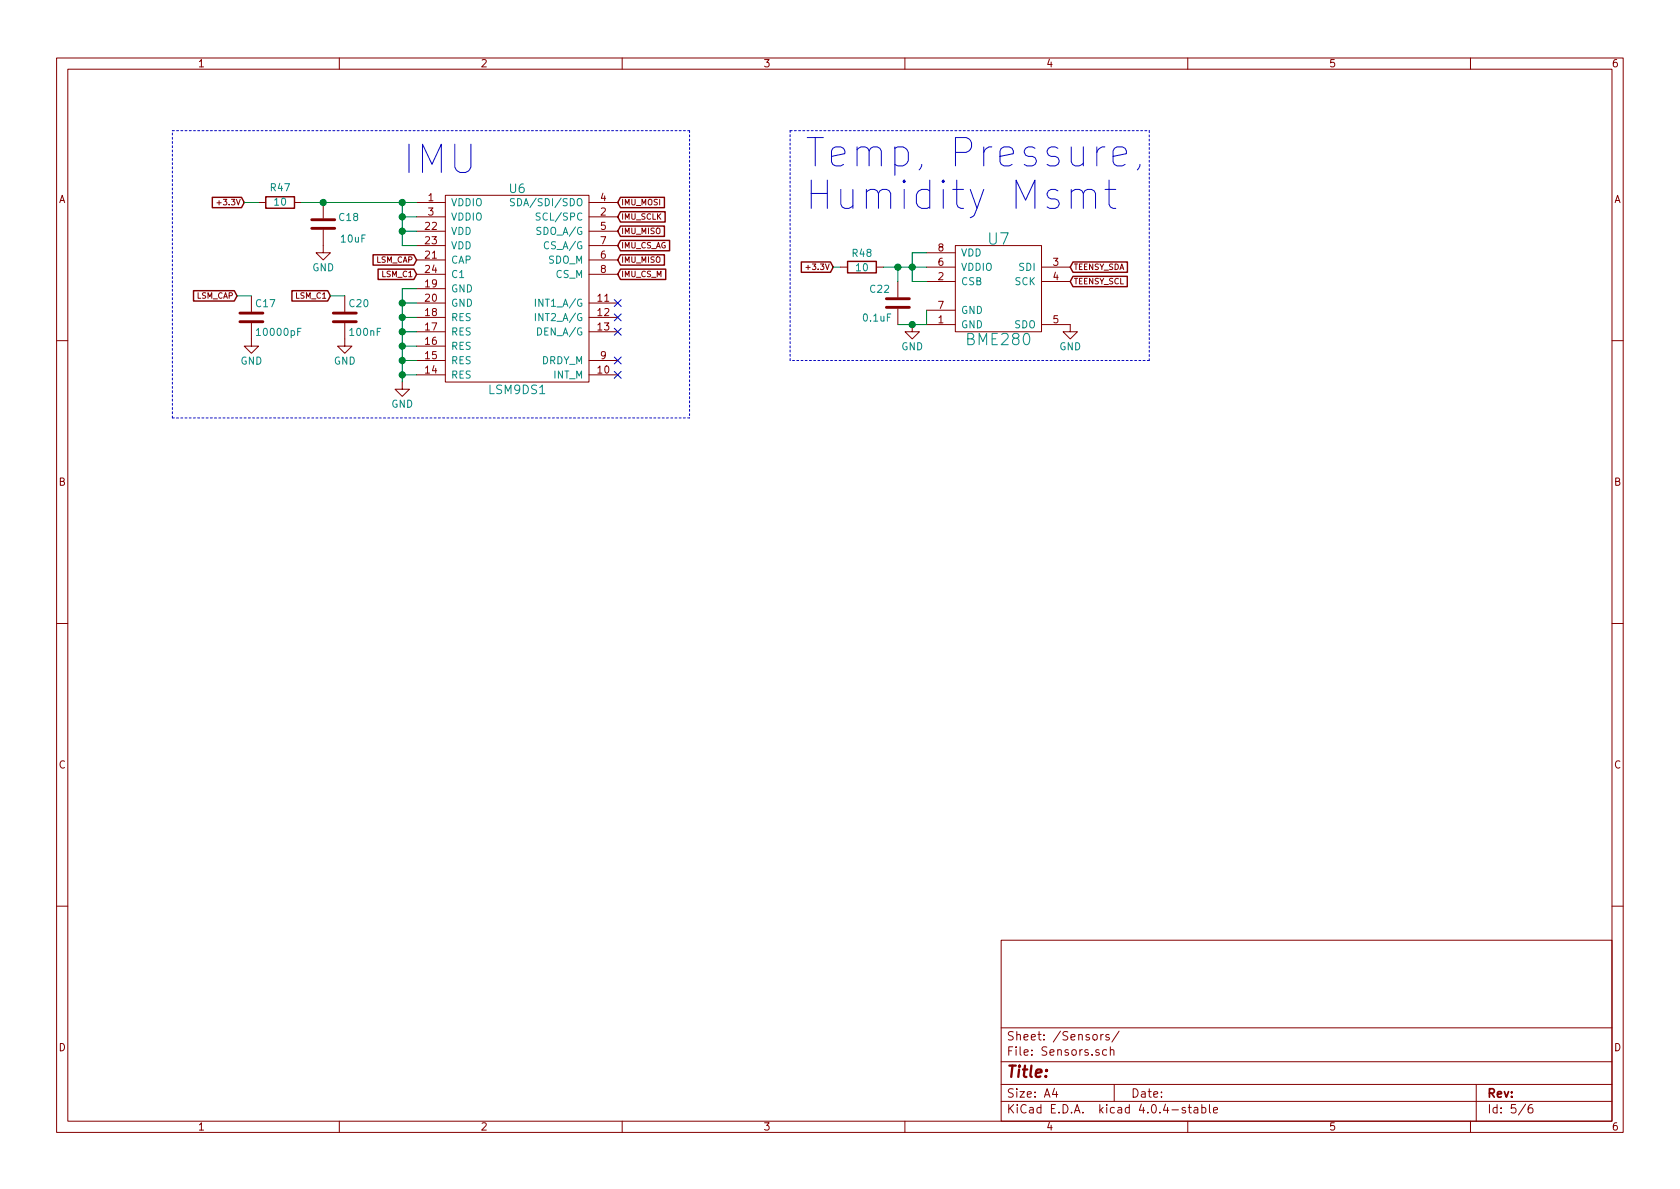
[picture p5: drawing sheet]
EESchema Schematic File Version 2
LIBS:mainBoardV2-rescue
LIBS:power
LIBS:device
LIBS:transistors
LIBS:conn
LIBS:linear
LIBS:regul
LIBS:74xx
LIBS:cmos4000
LIBS:adc-dac
LIBS:memory
LIBS:xilinx
LIBS:microcontrollers
LIBS:dsp
LIBS:microchip
LIBS:analog_switches
LIBS:motorola
LIBS:texas
LIBS:intel
LIBS:audio
LIBS:interface
LIBS:digital-audio
LIBS:philips
LIBS:display
LIBS:cypress
LIBS:siliconi
LIBS:opto
LIBS:atmel
LIBS:contrib
LIBS:valves
LIBS:msp430fr4994
LIBS:asemb-24mhz-xy-t
LIBS:pct2075d,118
LIBS:ms560702ba03-50
LIBS:lsm9ds1
LIBS:adg704brmz
LIBS:lt3481
LIBS:az2117h
LIBS:lt8609
LIBS:ltc2992
LIBS:TVS_Small
LIBS:tvsSmall
LIBS:mmqa5v6t1g
LIBS:led_x2_3pin
LIBS:bme280
LIBS:aoz8318di
LIBS:switch_dpdt
LIBS:SWITCH_3PDT
LIBS:teensy3_6-OuterHeadersOnly
LIBS:mounting_hole_eighth_inch
LIBS:mainBoardV2-cache
EELAYER 25 0
EELAYER END
$Descr A4 11693 8268
encoding utf-8
Sheet 5 6
Title ""
Date ""
Rev ""
Comp ""
Comment1 ""
Comment2 ""
Comment3 ""
Comment4 ""
$EndDescr
$Comp
L LSM9DS1 U6
U 1 1
P 3600 2000
F 0 "U6" H 3600 2700 60  0000 C CNN
F 1 "LSM9DS1" H 3600 1300 60  0000 C CNN
F 2 "LSM9DS1:PQFN24P43_350X300X102L35X23N" H 5000 2400 60  0001 C CNN
F 3 "" H 5000 2400 60  0001 C CNN
	1    3600 2000
	1    0    0    -1  
$EndComp
$Comp
L R R47
U 1 1
P 1950 1400
F 0 "R47" V 2050 1400 50  0000 C CNN
F 1 "10" V 1950 1400 50  0000 C CNN
F 2 "Resistors_SMD:R_0805_HandSoldering" V 1880 1400 50  0001 C CNN
F 3 "" H 1950 1400 50  0000 C CNN
	1    1950 1400
	0    -1   -1   0   
$EndComp
$Comp
L C C18
U 1 1
P 2250 1550
F 0 "C18" H 2000 1600 50  0000 L CNN
F 1 "10uF" H 1950 1450 50  0000 L CNN
F 2 "Capacitors_SMD:C_0805_HandSoldering" H 2288 1400 50  0001 C CNN
F 3 "" H 2250 1550 50  0000 C CNN
	1    2250 1550
	-1   0    0    -1  
$EndComp
$Comp
L GND #PWR74
U 1 1
P 2250 1700
F 0 "#PWR74" H 2250 1450 50  0001 C CNN
F 1 "GND" H 2250 1550 50  0000 C CNN
F 2 "" H 2250 1700 50  0000 C CNN
F 3 "" H 2250 1700 50  0000 C CNN
	1    2250 1700
	1    0    0    -1  
$EndComp
$Comp
L GND #PWR76
U 1 1
P 2800 2650
F 0 "#PWR76" H 2800 2400 50  0001 C CNN
F 1 "GND" H 2800 2500 50  0000 C CNN
F 2 "" H 2800 2650 50  0000 C CNN
F 3 "" H 2800 2650 50  0000 C CNN
	1    2800 2650
	1    0    0    -1  
$EndComp
Text GLabel 2900 1800 0    39   Input ~ 0
LSM_CAP
Text GLabel 2900 1900 0    39   Input ~ 0
LSM_C1
Text GLabel 1650 2050 0    39   Input ~ 0
LSM_CAP
$Comp
L C C17
U 1 1
P 1750 2200
F 0 "C17" H 1775 2300 50  0000 L CNN
F 1 "10000pF" H 1775 2100 50  0000 L CNN
F 2 "Capacitors_SMD:C_0805_HandSoldering" H 1788 2050 50  0001 C CNN
F 3 "" H 1750 2200 50  0000 C CNN
	1    1750 2200
	1    0    0    -1  
$EndComp
$Comp
L GND #PWR73
U 1 1
P 1750 2350
F 0 "#PWR73" H 1750 2100 50  0001 C CNN
F 1 "GND" H 1750 2200 50  0000 C CNN
F 2 "" H 1750 2350 50  0000 C CNN
F 3 "" H 1750 2350 50  0000 C CNN
	1    1750 2350
	1    0    0    -1  
$EndComp
Text GLabel 2300 2050 0    39   Input ~ 0
LSM_C1
$Comp
L C C20
U 1 1
P 2400 2200
F 0 "C20" H 2425 2300 50  0000 L CNN
F 1 "100nF" H 2425 2100 50  0000 L CNN
F 2 "Capacitors_SMD:C_0805_HandSoldering" H 2438 2050 50  0001 C CNN
F 3 "" H 2400 2200 50  0000 C CNN
	1    2400 2200
	1    0    0    -1  
$EndComp
$Comp
L GND #PWR75
U 1 1
P 2400 2350
F 0 "#PWR75" H 2400 2100 50  0001 C CNN
F 1 "GND" H 2400 2200 50  0000 C CNN
F 2 "" H 2400 2350 50  0000 C CNN
F 3 "" H 2400 2350 50  0000 C CNN
	1    2400 2350
	1    0    0    -1  
$EndComp
Text GLabel 4300 1400 2    39   Input ~ 0
IMU_MOSI
Text GLabel 4300 1800 2    39   Input ~ 0
IMU_MISO
Text GLabel 4300 1500 2    39   Input ~ 0
IMU_SCLK
Text GLabel 4300 1600 2    39   Input ~ 0
IMU_MISO
Text Notes 2800 1200 0    197  ~ 0
IMU
Text Notes 5600 1450 0    197  ~ 0
Temp, Pressure, \nHumidity Msmt
Text GLabel 4300 1700 2    39   Input ~ 0
IMU_CS_AG
Text GLabel 4300 1900 2    39   Input ~ 0
IMU_CS_M
NoConn ~ 4300 2100
NoConn ~ 4300 2200
NoConn ~ 4300 2300
NoConn ~ 4300 2500
NoConn ~ 4300 2600
Text GLabel 1700 1400 0    39   Input ~ 0
+3.3V
$Comp
L BME280 U7
U 1 1
P 6950 2000
F 0 "U7" H 6950 2350 79  0000 C CNN
F 1 "BME280" H 6950 1650 79  0000 C CNN
F 2 "Dans_Parts:BME280" H 6950 2000 79  0001 C CNN
F 3 "" H 6950 2000 79  0001 C CNN
	1    6950 2000
	1    0    0    -1  
$EndComp
Text GLabel 7450 1850 2    39   Input ~ 0
TEENSY_SDA
Text GLabel 7450 1950 2    39   Input ~ 0
TEENSY_SCL
$Comp
L GND #PWR78
U 1 1
P 7450 2250
F 0 "#PWR78" H 7450 2000 50  0001 C CNN
F 1 "GND" H 7450 2100 50  0000 C CNN
F 2 "" H 7450 2250 50  0000 C CNN
F 3 "" H 7450 2250 50  0000 C CNN
	1    7450 2250
	1    0    0    -1  
$EndComp
$Comp
L R R48
U 1 1
P 6000 1850
F 0 "R48" V 5900 1850 50  0000 C CNN
F 1 "10" V 6000 1850 50  0000 C CNN
F 2 "Resistors_SMD:R_0805_HandSoldering" V 5930 1850 50  0001 C CNN
F 3 "" H 6000 1850 50  0000 C CNN
	1    6000 1850
	0    1    1    0   
$EndComp
Text GLabel 5800 1850 0    39   Input ~ 0
+3.3V
$Comp
L C C22
U 1 1
P 6250 2100
F 0 "C22" H 6050 2200 50  0000 L CNN
F 1 "0.1uF" H 6000 2000 50  0000 L CNN
F 2 "Capacitors_SMD:C_0805_HandSoldering" H 6288 1950 50  0001 C CNN
F 3 "" H 6250 2100 50  0000 C CNN
	1    6250 2100
	1    0    0    -1  
$EndComp
$Comp
L GND #PWR77
U 1 1
P 6350 2250
F 0 "#PWR77" H 6350 2000 50  0001 C CNN
F 1 "GND" H 6350 2100 50  0000 C CNN
F 2 "" H 6350 2250 50  0000 C CNN
F 3 "" H 6350 2250 50  0000 C CNN
	1    6350 2250
	1    0    0    -1  
$EndComp
Wire Wire Line
	2100 1400 2900 1400
Wire Wire Line
	1700 1400 1800 1400
Wire Notes Line
	5500 2500 5500 900 
Wire Notes Line
	8000 2500 5500 2500
Wire Notes Line
	8000 900  8000 2500
Wire Notes Line
	5500 900  8000 900 
Wire Wire Line
	5800 1850 5850 1850
Connection ~ 6350 2250
Wire Wire Line
	6250 2250 6450 2250
Wire Wire Line
	6450 2250 6450 2150
Connection ~ 6250 1850
Wire Wire Line
	6250 1850 6250 1950
Connection ~ 6350 1850
Wire Wire Line
	6150 1850 6450 1850
Wire Wire Line
	6350 1950 6450 1950
Wire Wire Line
	6350 1750 6350 1950
Wire Wire Line
	6450 1750 6350 1750
Wire Notes Line
	1200 2900 1200 900 
Wire Notes Line
	4800 2900 1200 2900
Wire Notes Line
	4800 900  4800 2900
Wire Notes Line
	1200 900  4800 900 
Wire Wire Line
	2300 2050 2400 2050
Wire Wire Line
	1750 2050 1650 2050
Connection ~ 2800 2600
Wire Wire Line
	2800 2600 2900 2600
Connection ~ 2800 2100
Wire Wire Line
	2900 2100 2800 2100
Connection ~ 2800 2200
Wire Wire Line
	2900 2200 2800 2200
Connection ~ 2800 2300
Wire Wire Line
	2900 2300 2800 2300
Connection ~ 2800 2400
Wire Wire Line
	2900 2400 2800 2400
Connection ~ 2800 2500
Wire Wire Line
	2900 2500 2800 2500
Wire Wire Line
	2800 2000 2800 2650
Wire Wire Line
	2900 2000 2800 2000
Connection ~ 2800 1600
Wire Wire Line
	2800 1700 2900 1700
Connection ~ 2800 1500
Wire Wire Line
	2800 1600 2900 1600
Connection ~ 2800 1400
Wire Wire Line
	2800 1400 2800 1700
Wire Wire Line
	2900 1500 2800 1500
Connection ~ 2250 1400
$EndSCHEMATC
